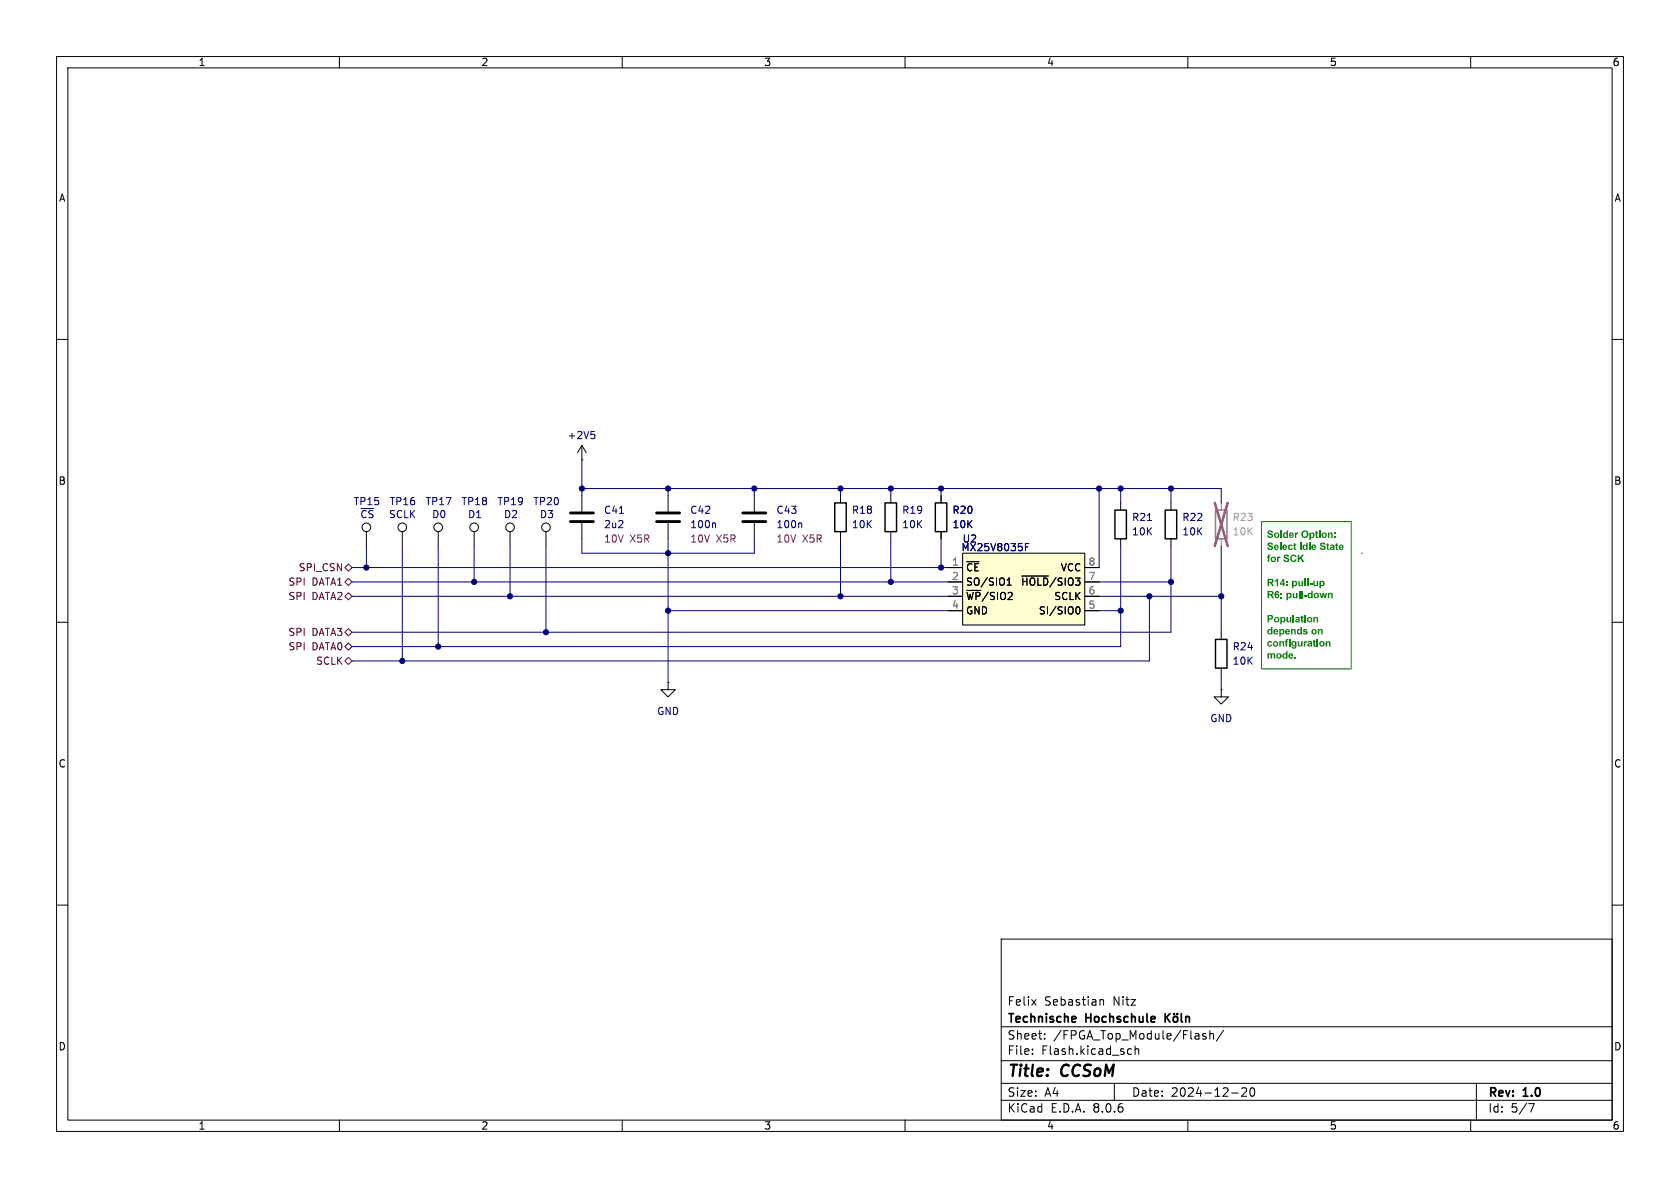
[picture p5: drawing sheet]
<svg xmlns="http://www.w3.org/2000/svg" width="297mm" height="210mm" viewBox="0 0 297 210" stroke-linecap="round" stroke-linejoin="round" font-family="sans-serif">
<g fill="none" stroke="#000" stroke-width=".18">
<path d="M10 10h277v190h-277zM12 12h273v186h-273zM60 10v2M110 10v2M160 10v2M210 10v2M260 10v2M10 60h2M285 60h2M102.9 78.7v2.6M102.9 78.7l-.8 1.3M102.9 78.7l.7 1.3"/>
<path d="M64.8 94v2.5M71.1 94v2.5M77.5 94v2.5M83.8 94v2.5M90.2 94v2.5M96.5 94v2.5M102.9 81.3h.1M102.9 87.6v2.8M102.9 92.5v2.8M118.1 87.6v2.8M118.1 92.5v2.8M133.3 87.6v2.8"/>
<path d="M133.3 92.5v2.8M148.6 87.6v1.3M148.6 94v1.3M157.5 87.6v1.3M157.5 94v1.3M166.4 87.6v1.3M166.4 94v1.3M10 110h2M215.9 111.8v1.2M215.9 118.1v1.3M285 110h2M118.1 120.7v1.2h1.3l-1.3 1.3-1.3-1.3h1.3"/>
<path d="M118.1 120.7h.1M215.9 121.9v1.3h1.3l-1.3 1.3-1.3-1.3h1.3M215.9 121.9h.1M10 160h2M285 160h2M177 166h108v32h-108zM182.4 176.7l.8 1M183.2 176.7l-.8 1M194.5 176.8l.2-.1 .3 .1 .1 .9M60 198v2M110 198v2M160 198v2"/>
<path d="M177 194.5h108M177 191.5h108M177 187.5h108M177 181.5h108M182.5 186.3v.1M182.5 185.5v.1M184.7 183.6v.1M184.7 182.8v.1M197 191.5v3M199.6 185.4l.4 .1M200 186.3l-.4 .1M200.7 185.5l.2-.1 .3 .1 .1 .9"/>
<path d="M200.7 184.9v1.5M210 198v2M213.2 182.8l-.4-.1-.2 .2 .1 .2 .5 .2v.3h-.6M213.9 182.8l.2-.1 .4 .1v.9M213.9 182.2v1.5M216.3 182.1l-1.3 2M217.7 193.2h1.2M219.5 192.4l.6-.1 .2 .1 .1 .3-.9 1.1h.9M221.2 192.4l.1-.1a.81 .81 0 0 1 .6 .6 .81 .81 0 0 1-.3 .8l-.1 .1a.81 .81 0 0 1-.6-.6 .81 .81 0 0 1 .3-.8zM260 198v2M261 191.5v6.5M270.2 195.1h1l-.6 1.5"/>
<circle cx="64.8" cy="93.2" r=".76"/>
<circle cx="71.1" cy="93.2" r=".76"/>
<circle cx="77.5" cy="93.2" r=".76"/>
<circle cx="83.8" cy="93.2" r=".76"/>
<circle cx="90.2" cy="93.2" r=".76"/>
<circle cx="96.5" cy="93.2" r=".76"/>
</g>
<path d="M190.1 179.8l.1 .2-.7 .2M206 179.2v1.5M206.2 179.8l.6 .9M206.8 179.2l-.8 .8M207.5 179.8l.2-.1 .4 .1 .1 .6-.1 .2-.4 .1-.2-.2zM207.6 179.2v.1M208.1 179.2v.1M208.8 179.2v1.3l.3 .2M209.6 179.8l.2-.1 .4 .1 .1 .9M209.6 179.7v1" fill="none" stroke="#000" stroke-width=".3"/>
<path d="M100.8 92.2h4.1M100.8 90.7h4.1M116.1 92.2h4M116.1 90.7h4M131.3 92.2h4.1M131.3 90.7h4.1" fill="none" stroke="#000" stroke-width=".51"/>
<path d="M109.5 90.7h.7" fill="none" stroke="#000080" stroke-width=".18"/>
<path d="M104.5 76.3h.6M104.9 76.8l.3 .2v.3l-.3 .2M126.3 92.4l.2 .2v.7M141.6 92.4l.1 .2v.7" fill="none" stroke="#000084" stroke-width=".18"/>
<path d="M147.6 88.9h2v5.1h-2zM156.5 88.9h2v5.1h-2zM165.4 88.9h2v5.1h-2zM214.9 113h2v5.1h-2z" fill="none" stroke="#000" stroke-width=".25"/>
<path d="M170.2 97.8h21.6v12.7h-21.6z" fill="#fffed0"/>
<g fill="none" stroke="#000" stroke-width=".18">
<path d="M166.4 87.6v1.3M166.4 94v1.3M170.2 97.8h21.6v12.7h-21.6zM198.1 88.9v1.3M198.1 95.3v1.2M207 88.9v1.3M207 95.3v1.2M167.6 100.3h2.6M167.6 102.9h2.6M167.6 105.4h2.6M167.6 108h2.6M178 103.4h.8"/>
<path d="M178 102.5l.4-.3v1.2M180.6 101.8h4.7M190.3 107.5l.2-.2a.68 .68 0 0 1 .4 .6 .68 .68 0 0 1-.4 .6l-.2-.2M191.8 100.3h2.5M191.8 102.9h2.5M191.8 105.4h2.5M191.8 108h2.5"/>
</g>
<path d="M181.3 96.7h.4M181.9 96.1h-.6v1.3" fill="none" stroke="#000084" stroke-width=".18"/>
<path d="M197.1 90.2h2v5.1h-2zM206 90.2h2v5.1h-2z" fill="none" stroke="#000" stroke-width=".25"/>
<g fill="none" stroke="#000080" stroke-width=".18">
<path d="M64.8 96.5v3.8M71.1 96.5v20.3M77.5 96.5v17.8M83.8 96.5v6.4M90.2 96.5v8.9M96.5 96.5v15.3M102.9 86.4h113v2.5M102.9 95.3v2.5h30.4v-2.5M102.9 81.3v6.3M118.1 86.4v1.2M118.1 95.3v25.4M133.3 86.4v1.2"/>
<path d="M148.6 86.4v1.2M148.6 95.3v10.1M157.5 86.4v1.2M157.5 95.3v7.6M166.4 86.4v1.2M166.4 95.3v5M194.3 86.4v13.9M198.1 86.4v2.5M198.1 96.5v17.8h-135.9M202.9 92h.7M207 86.4v2.5M207 96.5v15.3h-144.8"/>
<path d="M215.9 96.5v15.3M62.2 102.9h105.4M62.2 105.4h105.4M62.2 100.3h105.4M118.1 108h49.5M194.3 102.9h12.7M194.3 105.4h21.6M194.3 108h3.8M203.2 105.4v11.4h-141M215.9 119.4v2.5"/>
</g>
<path d="M214.9 90.2h2v5.1h-2z" fill="none" stroke="#808080" stroke-width=".25"/>
<path d="M215.9 88.9v1.3M215.9 95.3v1.2" fill="none" stroke="#808080" stroke-width=".18"/>
<path d="M214.8 88.9l2.2 7.6M217 88.9l-2.2 7.6" fill="none" stroke="#e65255" stroke-width=".46"/>
<path d="M61.6 99.7l.6 .6-.6 .7-.6-.7zM61 102.9l.6-.7 .6 .7-.6 .6zM61 105.4l.6-.6 .6 .6-.6 .6zM61 116.8l.6-.6 .6 .6-.6 .7zM61 114.3l.6-.6 .6 .6-.6 .6zM61.6 111.1l.6 .7-.6 .6-.6-.6z" fill="none" stroke="#800000" stroke-width=".18"/>
<path d="M223 92.2h15.9v26h-15.9zM240.7 97.8h.1" fill="none" stroke="#008000" stroke-width=".18"/>
<g fill="#000080" stroke="#000080" stroke-width=".18">
<circle cx="71.1" cy="116.8" r=".46"/>
<circle cx="77.5" cy="114.3" r=".46"/>
<circle cx="90.2" cy="105.4" r=".46"/>
<circle cx="96.5" cy="111.8" r=".46"/>
<circle cx="83.8" cy="102.9" r=".46"/>
<circle cx="64.8" cy="100.3" r=".46"/>
<circle cx="198.1" cy="108" r=".46"/>
<circle cx="157.5" cy="102.9" r=".46"/>
<circle cx="148.6" cy="105.4" r=".46"/>
<circle cx="207" cy="86.4" r=".46"/>
<circle cx="194.3" cy="86.4" r=".46"/>
<circle cx="198.1" cy="86.4" r=".46"/>
<circle cx="148.6" cy="86.4" r=".46"/>
<circle cx="203.2" cy="105.4" r=".46"/>
<circle cx="207" cy="102.9" r=".46"/>
<circle cx="215.9" cy="105.4" r=".46"/>
<circle cx="133.3" cy="86.4" r=".46"/>
<circle cx="166.4" cy="86.4" r=".46"/>
<circle cx="157.5" cy="86.4" r=".46"/>
<circle cx="166.4" cy="100.3" r=".46"/>
<circle cx="118.1" cy="108" r=".46"/>
<circle cx="118.1" cy="97.8" r=".46"/>
<circle cx="102.9" cy="86.4" r=".46"/>
<circle cx="118.1" cy="86.4" r=".46"/>
</g>
<g font-size="2.8">
<text x="178" y="190.9">Title:</text>
<text x="187.7" y="190.9">CCSoM</text>
</g>
<g font-size="2.1">
<text x="178" y="178">Felix</text>
<text x="184.6" y="178">Sebastian</text>
<text x="196.8" y="178">Nitz</text>
<text x="178" y="184">Sheet:</text>
<text x="178" y="181.2">Technische</text>
<text x="186.2" y="184">/FPGA_Top_Module/Flash/</text>
<text x="192" y="181.2">Hochschule</text>
<text x="178" y="186.7">File:</text>
<text x="184.1" y="186.7">Flash.kicad_sch</text>
<text x="178" y="196.9">KiCad</text>
<text x="178" y="194.1">Size:</text>
<text x="184.7" y="194.1">A4</text>
<text x="185.7" y="196.9">E.D.A.</text>
<text x="193.3" y="196.9">8.0.6</text>
<text x="200" y="194.1">Date:</text>
<text x="207" y="194.1">2024-12-20</text>
<text x="263" y="194.3">Rev:</text>
<text x="263" y="196.9">Id:</text>
<text x="267.1" y="196.9">5/7</text>
<text x="269.4" y="194.3">1.0</text>
</g>
<g font-size="1.8">
<text x="35" y="11.9">1</text>
<text x="85" y="11.9">2</text>
<text x="135" y="11.9">3</text>
<text x="185" y="11.9">4</text>
<text x="235" y="11.9">5</text>
<text x="285" y="11.9">6</text>
<text x="10.3" y="35.9">A</text>
<text x="285.3" y="35.9">A</text>
<text x="10.3" y="85.9">B</text>
<text x="285.3" y="85.9">B</text>
<text x="170.7" y="101.2">~{CE}</text>
<text x="187.4" y="101.2">VCC</text>
<text x="170.7" y="103.7">SO/SIO1</text>
<text x="170.7" y="106.3">~{WP}/SIO2</text>
<text x="180.4" y="103.7">~{HOLD}/SIO3</text>
<text x="186.3" y="106.3">SCLK</text>
<text x="170.7" y="108.8">GND</text>
<text x="183.6" y="108.8">SI/SIO0</text>
<text x="10.3" y="135.9">C</text>
<text x="285.3" y="135.9">C</text>
<text x="10.3" y="185.9">D</text>
<text x="285.3" y="185.9">D</text>
<text x="35" y="199.9">1</text>
<text x="85" y="199.9">2</text>
<text x="135" y="199.9">3</text>
<text x="185" y="199.9">4</text>
<text x="235" y="199.9">5</text>
<text x="285" y="199.9">6</text>
</g>
<g font-size="1.8" fill="#000084">
<text x="100.2" y="77.8">+2V5</text>
<text x="62.4" y="89.5">TP15</text>
<text x="63.6" y="91.8">~{CS} SCLK</text>
<text x="76.3" y="91.8">D0</text>
<text x="82.7" y="91.8">D1</text>
<text x="89" y="91.8">D2</text>
<text x="95.4" y="91.8">D3</text>
<text x="106.7" y="93.6">2u2</text>
<text x="121.9" y="93.6">100n</text>
<text x="137.2" y="93.6">100n</text>
<text x="150.5" y="93.6">10K</text>
<text x="159.4" y="93.6">10K</text>
<text x="168.3" y="93.6">10K</text>
<text x="200" y="94.8">10K</text>
<text x="208.9" y="94.8">10K</text>
<text x="169.9" y="97.6">MX25V8035F</text>
<text x="217.8" y="117.7">10K</text>
<text x="116.1" y="126.6">GND</text>
<text x="213.9" y="127.9">GND</text>
</g>
<g font-size="1.8" fill="#000080">
<text x="68.8" y="89.5">TP16</text>
<text x="75.1" y="89.5">TP17</text>
<text x="81.5" y="89.5">TP18</text>
<text x="87.8" y="89.5">TP19</text>
<text x="94.2" y="89.5">TP20</text>
<text x="106.7" y="91">C41</text>
<text x="121.9" y="91">C42</text>
<text x="137.2" y="91">C43</text>
<text x="150.5" y="91">R18</text>
<text x="159.4" y="91">R19</text>
<text x="168.3" y="91">R20</text>
<text x="200" y="92.3">R21</text>
<text x="208.9" y="92.3">R22</text>
<text x="170.1" y="96.1">U2</text>
<text x="217.8" y="115.2">R24</text>
</g>
<text font-size="1.8" fill="#9f9f9f" x="217.8" y="92.3">R23</text>
<text font-size="1.8" fill="#a1a1a1" x="217.8" y="94.8">10K</text>
<g font-size="1.8" fill="#008000">
<text x="224" y="95.6">Solder Option:</text>
<text x="224" y="97.7">Select Idle State</text>
<text x="224" y="99.8">for SCK</text>
<text x="224" y="104.1">R14: pull-up</text>
<text x="224" y="106.2">R6: pull-down</text>
<text x="224" y="110.5">Population</text>
<text x="224" y="112.6">depends on</text>
<text x="224" y="114.8">configuration</text>
<text x="224" y="116.9">mode.</text>
</g>
<g font-size="1.8" fill="#800000">
<text x="52.7" y="101.2">SPI_CSN</text>
<text x="50.9" y="103.7">SPI</text>
<text x="50.9" y="106.3">SPI</text>
<text x="55.1" y="103.7">DATA1</text>
<text x="55.1" y="106.3">DATA2</text>
<text x="50.9" y="112.6">SPI</text>
<text x="55.1" y="112.6">DATA3</text>
<text x="50.9" y="115.2">SPI</text>
<text x="55.1" y="115.2">DATA0</text>
<text x="55.8" y="117.7">SCLK</text>
</g>
<g font-size="1.8" fill="#840084">
<text x="106.7" y="96.1">10V</text>
<text x="111.4" y="96.1">X5R</text>
<text x="121.9" y="96.1">10V</text>
<text x="126.6" y="96.1">X5R</text>
<text x="137.2" y="96.1">10V</text>
<text x="141.8" y="96.1">X5R</text>
</g>
<g font-size="1.8" fill="#808080">
<text x="168.2" y="100.1">1</text>
<text x="192.3" y="100.1">8</text>
<text x="168.2" y="102.6">2</text>
<text x="168.2" y="105.2">3</text>
<text x="168.2" y="107.7">4</text>
<text x="192.3" y="107.7">5</text>
<text x="192.3" y="105.2">6</text>
<text x="192.3" y="102.6">7</text>
</g>
</svg>
